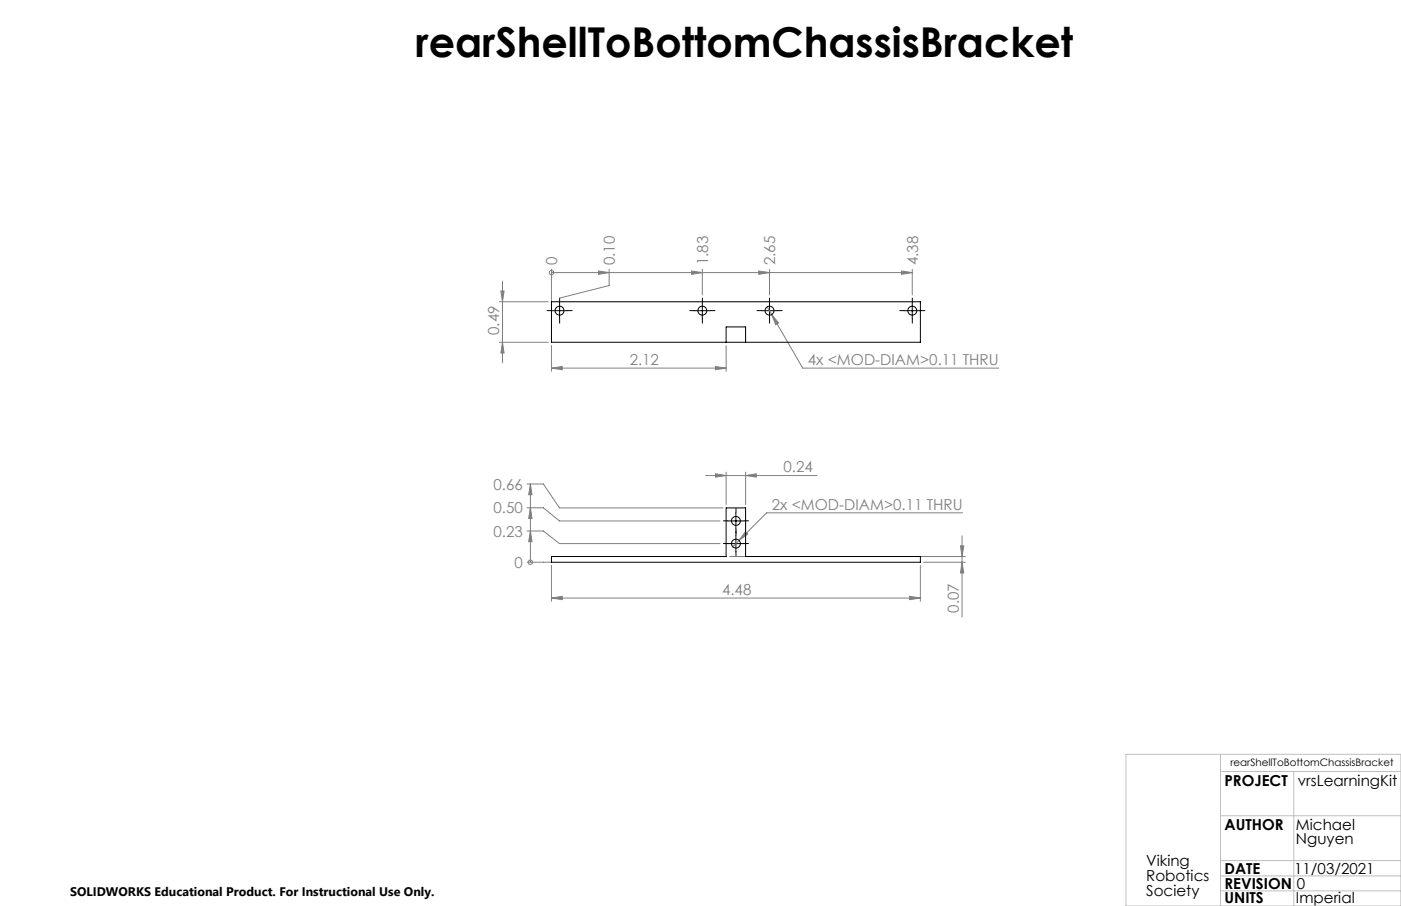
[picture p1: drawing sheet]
<svg xmlns="http://www.w3.org/2000/svg" width="432mm" height="279mm" viewBox="0 0 432 279" stroke-linecap="round" stroke-linejoin="round" font-family="sans-serif">
<g fill="none" stroke="#808080" stroke-width=".31">
<path d="M153.9 93.1h15.1M154.4 89.7h1l-.5 3.4zM154.9 86.7v25.2M170 84.1h.1M170 83v10.1M170 84.1h111.2M184.5 83.6l3.2 .5-3.2 .5zM187.7 83v5.1l-15.2 3.8M213.1 83.6l3.4 .5-3.4 .5zM216.5 83v7.9M233.9 83.6l3.3 .5-3.3 .5zM236.5 94.6l1.3 2.4"/>
<path d="M237.2 83v7.9M237.8 97l2.2 2.6-.9 .5zM237.8 97l9.6 16.5h60.4M277.8 83.6l3.4 .5-3.4 .5zM281.2 83v7.9M153.9 105.6h15.1M154.9 105.6l.5 3.3h-1zM170 113.5l3.3-.5v1zM170 106.6v7.9M170 113.5h53.8M220.5 113l3.3 .5-3.3 .5zM223.8 106.6v7.9"/>
<path d="M162.5 156.6h5l4.9 4.1h49.5M162.5 149.3h5l4.9 7.3h50.4M163.5 156.6l.5 3.3h-1.1zM163.5 149.3l.5 3.3h-1.1zM163.5 149.3v24.1M217.5 146.6h34.3M220.5 146.1l3.3 .5-3.3 .5zM223.8 145.6v10M229.8 146.6l3.3-.5v1zM229.8 145.6v10M296.7 158.2h-60.4l-8.5 8.5M162.5 173.4h7.5"/>
<path d="M162.5 163.8h5l4.9 3.8h49.5M163.5 163.8l.5 3.2h-1.1zM163.5 173.4h.1M170 174.4v11M224.8 171.6h72.7M227.8 166.7l-2 1.9M229.8 164l.7 .7-2.7 2zM283.7 174.4v11M284.7 173.4h12.8M296 168.3h1l-.5 3.3zM296.5 173.4l.5 3.3h-1zM296.5 165.3v25"/>
<path d="M170 184.4l3.3-.5v1zM170 184.4h113.7M280.4 183.9l3.3 .5-3.3 .5z"/>
<circle cx="170" cy="84.1" r=".68"/>
<circle cx="163.5" cy="173.4" r=".69"/>
</g>
<g fill="none" stroke="#000" stroke-width=".31" stroke-dasharray="15.2 1.3 1.3 1.3">
<path d="M170 95.8h-1.4M172.5 93.3v-1.4M172.5 98.3v1.4M175 95.8h1.4M214 95.8h-1.4M216.5 93.3v-1.4M216.5 98.3v1.4M219 95.8h1.4M234.7 95.8h-1.4M237.2 93.3v-1.4M237.2 98.3v1.4M239.7 95.8h1.4"/>
<path d="M278.7 95.8h-1.4M281.2 93.3v-1.4M281.2 98.3v1.4M283.7 95.8h1.4M226.8 158.1v-1.4M224.3 160.6h-1.3M224.3 167.6h-1.3M226.8 163.1v1.4M226.8 165.1v-1.4M226.8 170.1v1.4M229.3 160.6h1.4M229.3 167.6h1.4"/>
</g>
<path d="M170 95.8h5M172.5 93.3v5M214 95.8h5M216.5 93.3v5M234.7 95.8h5M237.2 93.3v5M278.7 95.8h5M281.2 93.3v5M226.8 158.2v4.9M224.3 160.7h5M224.3 167.6h5M226.8 165.1v5" fill="none" stroke="#000" stroke-width=".31"/>
<path d="M347 232.6h84.8v46.8h-84.8zM376.2 232.6v46.8M376.2 237.9h55.6M398.7 237.9v41.5M376.2 251.6h55.6M376.2 265.4h55.6M376.2 270.1h55.6M376.2 274.7h55.6" fill="none" stroke="#c0c0c0" stroke-width=".31"/>
<g fill="#808080">
<path d="M163.5 163.8l.5 3.2h-1.1zM163.5 156.6l.5 3.3h-1.1zM163.5 149.3l.5 3.3h-1.1z"/>
<path d="M184.5 83.6l3.2 .5-3.2 .5zM213.1 83.6l3.4 .5-3.4 .5zM233.9 83.6l3.3 .5-3.3 .5zM277.8 83.6l3.4 .5-3.4 .5z"/>
<path d="M229.8 146.6l3.3-.5v1zM220.5 146.1l3.3 .5-3.3 .5z"/>
<path d="M170 184.4l3.3-.5v1zM280.4 183.9l3.3 .5-3.3 .5zM229.8 164l-2 2.7 2.7-2zM170 113.5l3.3-.5v1zM220.5 113l3.3 .5-3.3 .5zM237.8 97l1.3 3.1 .9-.5z"/>
<path d="M296.5 173.4l.5 3.3h-1zM296 168.3h1l-.5 3.3z"/>
<path d="M154.4 89.7h1l-.5 3.4zM154.9 105.6l.5 3.3h-1z"/>
</g>
<g fill="none" stroke="#000" stroke-width=".31">
<path d="M170 93.1h113.7v12.5h-113.7zM223.8 105.6v-4.8h6v4.8M170 171.6h53.8v-15h6v15h53.9v1.8h-113.7z"/>
<circle cx="172.5" cy="95.8" r="1.37"/>
<circle cx="216.5" cy="95.8" r="1.37"/>
<circle cx="237.2" cy="95.8" r="1.38"/>
<circle cx="281.2" cy="95.8" r="1.37"/>
<circle cx="226.8" cy="167.7" r="1.38"/>
<circle cx="226.8" cy="160.7" r="1.39"/>
</g>
<text font-size="12.7" x="128.1" y="17.5">rearShellToBottomChassisBracket</text>
<g font-size="4.7" fill="#808080">
<text x="171.7" y="81.7" transform="rotate(-90 171.7 81.7)">0</text>
<text x="189.5" y="81.7" transform="rotate(-90 189.5 81.7)">0.10</text>
<text x="218.2" y="81.7" transform="rotate(-90 218.2 81.7)">1.83</text>
<text x="238.9" y="81.7" transform="rotate(-90 238.9 81.7)">2.65</text>
<text x="283" y="81.7" transform="rotate(-90 283 81.7)">4.38</text>
<text x="153.9" y="103.3" transform="rotate(-90 153.9 103.3)">0.49</text>
<text x="194.1" y="112.5">2.12</text>
<text x="249" y="112.5">4x &lt;MOD-DIAM&gt;0.11 THRU</text>
<text x="241.5" y="145.6">0.24</text>
<text x="152.1" y="151">0.66</text>
<text x="152.1" y="158.3">0.50</text>
<text x="237.9" y="157.1">2x &lt;MOD-DIAM&gt;0.11 THRU</text>
<text x="152.1" y="165.5">0.23</text>
<text x="158.6" y="175.1">0</text>
<text x="222.6" y="183.4">4.48</text>
<text x="295.5" y="188.9" transform="rotate(-90 295.5 188.9)">0.07</text>
</g>
<g font-size="4.7">
<text x="377.4" y="242.3">PROJECT</text>
<text x="400" y="242.3">vrsLearningKit</text>
<text x="377.4" y="255.9">AUTHOR</text>
<text x="399.4" y="255.9">Michael</text>
<text x="399.4" y="260.4">Nguyen</text>
<text x="353.3" y="267.1">Viking</text>
<text x="377.4" y="269.5">DATE</text>
<text x="398.9" y="269.5">11/03/2021</text>
<text x="353.3" y="271.7">Robotics</text>
<text x="377.4" y="274">REVISION</text>
<text x="399.7" y="274">0</text>
<text x="353.3" y="276.2">Society</text>
<text x="377.4" y="278.5">UNITS</text>
<text x="399.4" y="278.5">Imperial</text>
</g>
<text font-size="3.8" x="21.6" y="276.3">SOLIDWORKS Educational Product. For Instructional Use Only.</text>
<text font-size="3.2" x="379.2" y="236.2">rearShellToBottomChassisBracket</text>
</svg>
